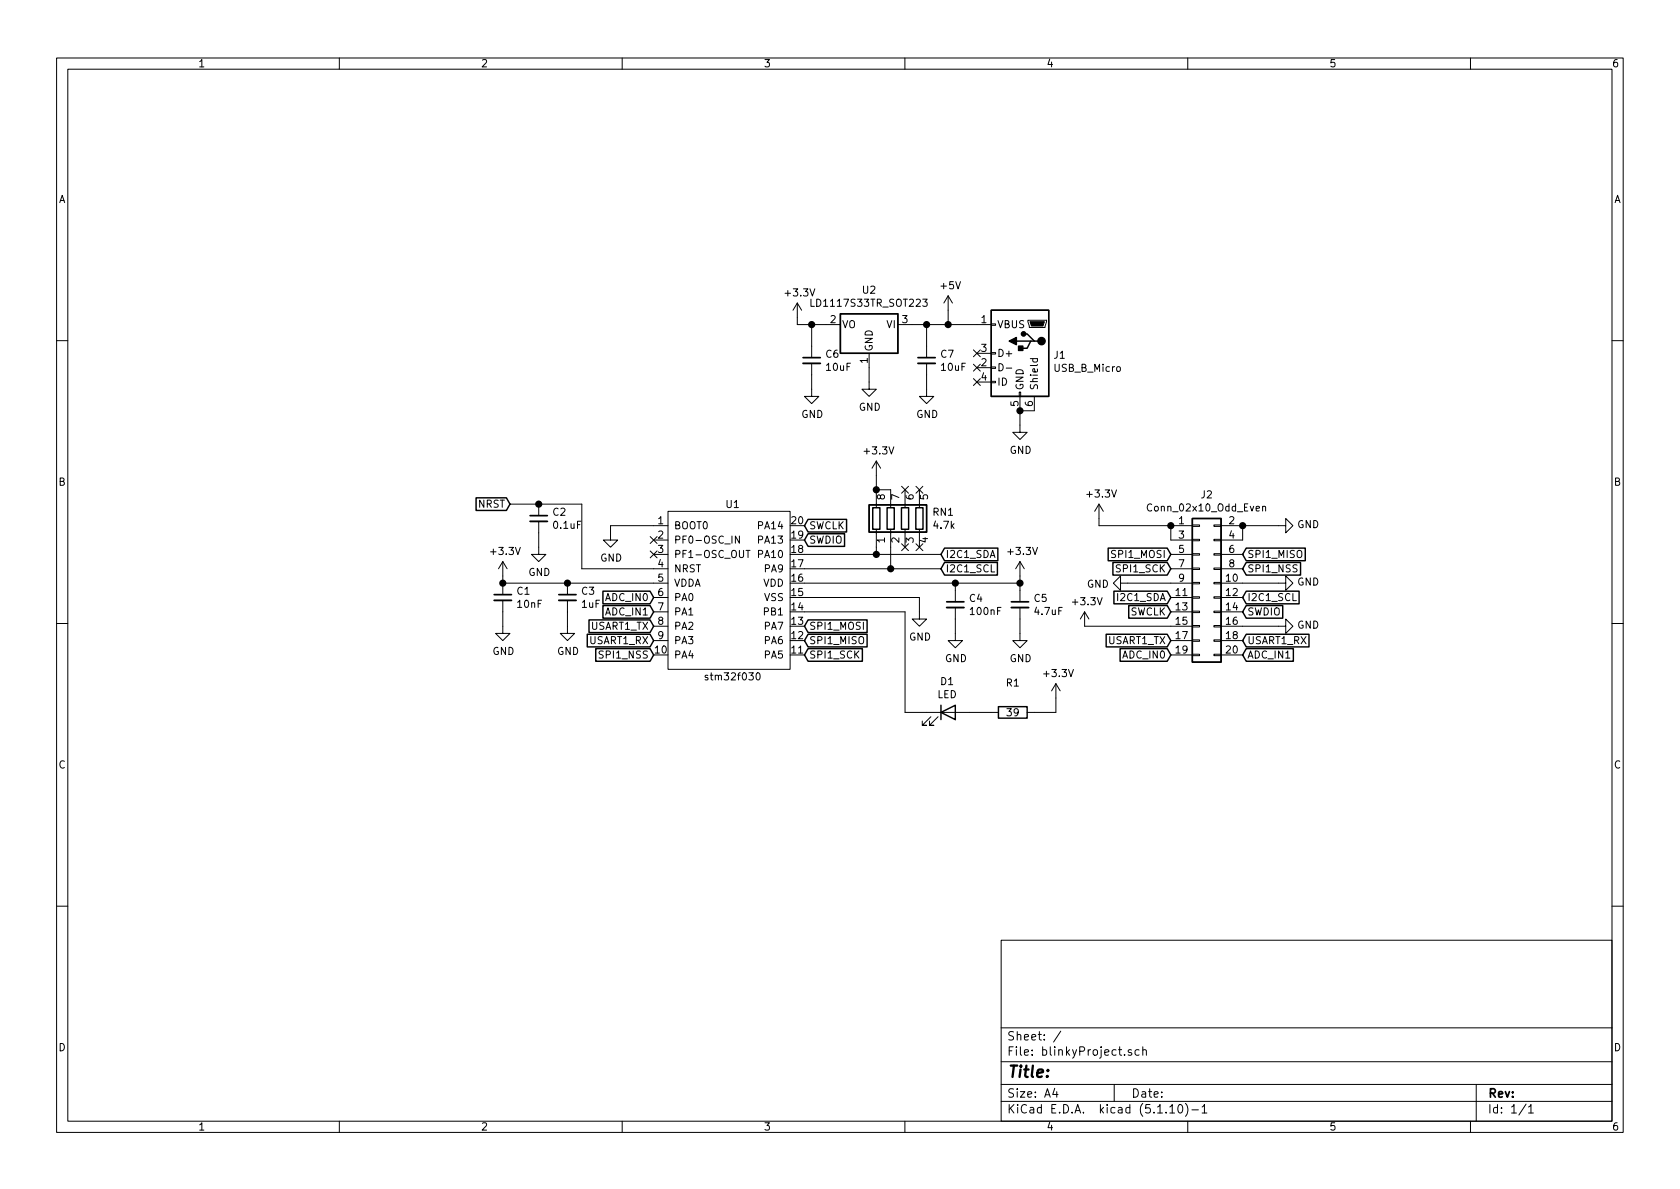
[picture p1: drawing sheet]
EESchema Schematic File Version 4
EELAYER 30 0
EELAYER END
$Descr A4 11693 8268
encoding utf-8
Sheet 1 1
Title ""
Date ""
Rev ""
Comp ""
Comment1 ""
Comment2 ""
Comment3 ""
Comment4 ""
$EndDescr
$Comp
L Device:C_Small C2
U 1 1
P 3750 3600
F 0 "C2" H 3842 3646 50  0000 L CNN
F 1 "0.1uF" H 3842 3555 50  0000 L CNN
F 2 "Capacitor_SMD:C_0805_2012Metric_Pad1.18x1.45mm_HandSolder" H 3750 3600 50  0001 C CNN
F 3 "~" H 3750 3600 50  0001 C CNN
	1    3750 3600
	1    0    0    -1  
$EndComp
$Comp
L Device:C_Small C3
U 1 1
P 3950 4150
F 0 "C3" H 4042 4196 50  0000 L CNN
F 1 "1uF" H 4042 4105 50  0000 L CNN
F 2 "Capacitor_SMD:C_0805_2012Metric_Pad1.18x1.45mm_HandSolder" H 3950 4150 50  0001 C CNN
F 3 "~" H 3950 4150 50  0001 C CNN
	1    3950 4150
	1    0    0    -1  
$EndComp
$Comp
L Device:C_Small C4
U 1 1
P 6650 4200
F 0 "C4" H 6742 4246 50  0000 L CNN
F 1 "100nF" H 6742 4155 50  0000 L CNN
F 2 "Capacitor_SMD:C_0805_2012Metric_Pad1.18x1.45mm_HandSolder" H 6650 4200 50  0001 C CNN
F 3 "~" H 6650 4200 50  0001 C CNN
	1    6650 4200
	1    0    0    -1  
$EndComp
$Comp
L Device:C_Small C1
U 1 1
P 3500 4150
F 0 "C1" H 3592 4196 50  0000 L CNN
F 1 "10nF" H 3592 4105 50  0000 L CNN
F 2 "Capacitor_SMD:C_0805_2012Metric_Pad1.18x1.45mm_HandSolder" H 3500 4150 50  0001 C CNN
F 3 "~" H 3500 4150 50  0001 C CNN
	1    3500 4150
	1    0    0    -1  
$EndComp
$Comp
L Device:C_Small C5
U 1 1
P 7100 4200
F 0 "C5" H 7192 4246 50  0000 L CNN
F 1 "4.7uF" H 7192 4155 50  0000 L CNN
F 2 "Capacitor_SMD:C_0805_2012Metric_Pad1.18x1.45mm_HandSolder" H 7100 4200 50  0001 C CNN
F 3 "~" H 7100 4200 50  0001 C CNN
	1    7100 4200
	1    0    0    -1  
$EndComp
$Comp
L Device:R R1
U 1 1
P 7050 4950
F 0 "R1" V 6843 4950 50  0000 C CNN
F 1 "39" V 7050 4950 50  0000 C CNN
F 2 "Resistor_SMD:R_0805_2012Metric_Pad1.20x1.40mm_HandSolder" V 6980 4950 50  0001 C CNN
F 3 "~" H 7050 4950 50  0001 C CNN
	1    7050 4950
	0    1    1    0   
$EndComp
$Comp
L Device:LED D1
U 1 1
P 6600 4950
F 0 "D1" H 6593 5167 50  0000 C CNN
F 1 "LED" H 6593 5076 50  0000 C CNN
F 2 "LED_SMD:LED_0805_2012Metric_Pad1.15x1.40mm_HandSolder" H 6600 4950 50  0001 C CNN
F 3 "~" H 6600 4950 50  0001 C CNN
	1    6600 4950
	1    0    0    -1  
$EndComp
$Comp
L Device:R_Pack04 RN1
U 1 1
P 6300 3600
F 0 "RN1" H 6488 3646 50  0000 L CNN
F 1 "4.7k" H 6488 3555 50  0000 L CNN
F 2 "Resistor_SMD:R_Array_Convex_4x0603" V 6575 3600 50  0001 C CNN
F 3 "~" H 6300 3600 50  0001 C CNN
	1    6300 3600
	1    0    0    -1  
$EndComp
$Comp
L Regulator_Linear:LD1117S33TR_SOT223 U2
U 1 1
P 6050 2250
F 0 "U2" H 6050 2492 50  0000 C CNN
F 1 "LD1117S33TR_SOT223" H 6050 2401 50  0000 C CNN
F 2 "Package_TO_SOT_SMD:SOT-223-3_TabPin2" H 6050 2450 50  0001 C CNN
F 3 "http://www.st.com/st-web-ui/static/active/en/resource/technical/document/datasheet/CD00000544.pdf" H 6150 2000 50  0001 C CNN
	1    6050 2250
	-1   0    0    -1  
$EndComp
$Comp
L Connector:USB_B_Micro J1
U 1 1
P 7100 2450
F 0 "J1" H 6870 2439 50  0000 R CNN
F 1 "USB_B_Micro" H 6870 2348 50  0000 R CNN
F 2 "Connector_USB:USB_Micro-B_Molex-105017-0001" H 7250 2400 50  0001 C CNN
F 3 "~" H 7250 2400 50  0001 C CNN
	1    7100 2450
	-1   0    0    -1  
$EndComp
$Comp
L Connector_Generic:Conn_02x10_Odd_Even J2
U 1 1
P 8350 4050
F 0 "J2" H 8400 4667 50  0000 C CNN
F 1 "Conn_02x10_Odd_Even" H 8400 4576 50  0000 C CNN
F 2 "Connector_PinHeader_2.54mm:PinHeader_2x10_P2.54mm_Vertical" H 8350 4050 50  0001 C CNN
F 3 "~" H 8350 4050 50  0001 C CNN
	1    8350 4050
	1    0    0    -1  
$EndComp
$Comp
L power:+3.3V #PWR01
U 1 1
P 3500 4000
F 0 "#PWR01" H 3500 3850 50  0001 C CNN
F 1 "+3.3V" H 3515 4173 50  0000 C CNN
F 2 "" H 3500 4000 50  0001 C CNN
F 3 "" H 3500 4000 50  0001 C CNN
	1    3500 4000
	1    0    0    -1  
$EndComp
$Comp
L power:GND #PWR03
U 1 1
P 3750 3800
F 0 "#PWR03" H 3750 3550 50  0001 C CNN
F 1 "GND" H 3755 3627 50  0000 C CNN
F 2 "" H 3750 3800 50  0001 C CNN
F 3 "" H 3750 3800 50  0001 C CNN
	1    3750 3800
	1    0    0    -1  
$EndComp
$Comp
L power:GND #PWR05
U 1 1
P 4250 3700
F 0 "#PWR05" H 4250 3450 50  0001 C CNN
F 1 "GND" H 4255 3527 50  0000 C CNN
F 2 "" H 4250 3700 50  0001 C CNN
F 3 "" H 4250 3700 50  0001 C CNN
	1    4250 3700
	1    0    0    -1  
$EndComp
Wire Wire Line
	4550 3650 4250 3650
Wire Wire Line
	4250 3650 4250 3700
Wire Wire Line
	4550 3950 4050 3950
Wire Wire Line
	3750 3500 3550 3500
Wire Wire Line
	3750 3800 3750 3700
Text GLabel 3550 3500 0    50   Input ~ 0
NRST
Text GLabel 4550 4150 0    50   Input ~ 0
ADC_IN0
Text GLabel 4550 4250 0    50   Input ~ 0
ADC_IN1
Text GLabel 4550 4350 0    50   Input ~ 0
USART1_TX
Text GLabel 4550 4450 0    50   Input ~ 0
USART1_RX
Text GLabel 4550 4550 0    50   Input ~ 0
SPI1_NSS
Text GLabel 5600 4550 2    50   Input ~ 0
SPI1_SCK
Text GLabel 5600 4450 2    50   Input ~ 0
SPI1_MISO
Text GLabel 5600 4350 2    50   Input ~ 0
SPI1_MOSI
Text GLabel 6550 3950 2    50   Input ~ 0
I2C1_SCL
Text GLabel 6550 3850 2    50   Input ~ 0
I2C1_SDA
Text GLabel 5600 3750 2    50   Input ~ 0
SWDIO
Text GLabel 5600 3650 2    50   Input ~ 0
SWCLK
Wire Wire Line
	4550 4050 3950 4050
Wire Wire Line
	3950 4050 3500 4050
Connection ~ 3950 4050
Wire Wire Line
	3500 4000 3500 4050
Connection ~ 3500 4050
$Comp
L power:GND #PWR02
U 1 1
P 3500 4350
F 0 "#PWR02" H 3500 4100 50  0001 C CNN
F 1 "GND" H 3505 4177 50  0000 C CNN
F 2 "" H 3500 4350 50  0001 C CNN
F 3 "" H 3500 4350 50  0001 C CNN
	1    3500 4350
	1    0    0    -1  
$EndComp
$Comp
L power:GND #PWR04
U 1 1
P 3950 4350
F 0 "#PWR04" H 3950 4100 50  0001 C CNN
F 1 "GND" H 3955 4177 50  0000 C CNN
F 2 "" H 3950 4350 50  0001 C CNN
F 3 "" H 3950 4350 50  0001 C CNN
	1    3950 4350
	1    0    0    -1  
$EndComp
Wire Wire Line
	3500 4250 3500 4350
Wire Wire Line
	3950 4250 3950 4350
Wire Wire Line
	4050 3500 4050 3950
Connection ~ 3750 3500
Wire Wire Line
	3750 3500 4050 3500
$Comp
L power:+3.3V #PWR014
U 1 1
P 7350 4850
F 0 "#PWR014" H 7350 4700 50  0001 C CNN
F 1 "+3.3V" H 7365 5023 50  0000 C CNN
F 2 "" H 7350 4850 50  0001 C CNN
F 3 "" H 7350 4850 50  0001 C CNN
	1    7350 4850
	1    0    0    -1  
$EndComp
Wire Wire Line
	7200 4950 7350 4950
Wire Wire Line
	7350 4950 7350 4850
Wire Wire Line
	6900 4950 6750 4950
Wire Wire Line
	5600 4250 6300 4250
Wire Wire Line
	6300 4250 6300 4950
Wire Wire Line
	6300 4950 6450 4950
$Comp
L power:GND #PWR09
U 1 1
P 6400 4250
F 0 "#PWR09" H 6400 4000 50  0001 C CNN
F 1 "GND" H 6405 4077 50  0000 C CNN
F 2 "" H 6400 4250 50  0001 C CNN
F 3 "" H 6400 4250 50  0001 C CNN
	1    6400 4250
	1    0    0    -1  
$EndComp
Wire Wire Line
	6400 4150 6400 4250
Wire Wire Line
	5600 4150 6400 4150
Wire Wire Line
	5600 4050 6650 4050
Wire Wire Line
	7100 4050 7100 4100
Wire Wire Line
	6650 4100 6650 4050
Connection ~ 6650 4050
Wire Wire Line
	6650 4050 7100 4050
$Comp
L power:+3.3V #PWR012
U 1 1
P 7100 4000
F 0 "#PWR012" H 7100 3850 50  0001 C CNN
F 1 "+3.3V" H 7115 4173 50  0000 C CNN
F 2 "" H 7100 4000 50  0001 C CNN
F 3 "" H 7100 4000 50  0001 C CNN
	1    7100 4000
	1    0    0    -1  
$EndComp
Wire Wire Line
	7100 4000 7100 4050
Connection ~ 7100 4050
$Comp
L power:GND #PWR010
U 1 1
P 6650 4400
F 0 "#PWR010" H 6650 4150 50  0001 C CNN
F 1 "GND" H 6655 4227 50  0000 C CNN
F 2 "" H 6650 4400 50  0001 C CNN
F 3 "" H 6650 4400 50  0001 C CNN
	1    6650 4400
	1    0    0    -1  
$EndComp
Wire Wire Line
	6650 4400 6650 4300
$Comp
L power:GND #PWR013
U 1 1
P 7100 4400
F 0 "#PWR013" H 7100 4150 50  0001 C CNN
F 1 "GND" H 7105 4227 50  0000 C CNN
F 2 "" H 7100 4400 50  0001 C CNN
F 3 "" H 7100 4400 50  0001 C CNN
	1    7100 4400
	1    0    0    -1  
$EndComp
Wire Wire Line
	7100 4400 7100 4300
$Comp
L power:+3.3V #PWR08
U 1 1
P 6100 3300
F 0 "#PWR08" H 6100 3150 50  0001 C CNN
F 1 "+3.3V" H 6115 3473 50  0000 C CNN
F 2 "" H 6100 3300 50  0001 C CNN
F 3 "" H 6100 3300 50  0001 C CNN
	1    6100 3300
	1    0    0    -1  
$EndComp
Wire Wire Line
	6200 3400 6100 3400
Connection ~ 6100 3400
Wire Wire Line
	6350 2250 6450 2250
$Comp
L power:+3.3V #PWR06
U 1 1
P 5550 2200
F 0 "#PWR06" H 5550 2050 50  0001 C CNN
F 1 "+3.3V" H 5565 2373 50  0000 C CNN
F 2 "" H 5550 2200 50  0001 C CNN
F 3 "" H 5550 2200 50  0001 C CNN
	1    5550 2200
	1    0    0    -1  
$EndComp
Wire Wire Line
	5750 2250 5650 2250
Wire Wire Line
	5550 2250 5550 2200
$Comp
L power:GND #PWR07
U 1 1
P 6050 2650
F 0 "#PWR07" H 6050 2400 50  0001 C CNN
F 1 "GND" H 6055 2477 50  0000 C CNN
F 2 "" H 6050 2650 50  0001 C CNN
F 3 "" H 6050 2650 50  0001 C CNN
	1    6050 2650
	1    0    0    -1  
$EndComp
Wire Wire Line
	6050 2650 6050 2550
$Comp
L power:GND #PWR011
U 1 1
P 7100 2950
F 0 "#PWR011" H 7100 2700 50  0001 C CNN
F 1 "GND" H 7105 2777 50  0000 C CNN
F 2 "" H 7100 2950 50  0001 C CNN
F 3 "" H 7100 2950 50  0001 C CNN
	1    7100 2950
	1    0    0    -1  
$EndComp
Wire Wire Line
	7100 2950 7100 2850
Wire Wire Line
	6100 3300 6100 3400
Wire Wire Line
	7100 2850 7200 2850
Connection ~ 7100 2850
$Comp
L power:+3.3V #PWR015
U 1 1
P 7650 3600
F 0 "#PWR015" H 7650 3450 50  0001 C CNN
F 1 "+3.3V" H 7665 3773 50  0000 C CNN
F 2 "" H 7650 3600 50  0001 C CNN
F 3 "" H 7650 3600 50  0001 C CNN
	1    7650 3600
	1    0    0    -1  
$EndComp
Wire Wire Line
	7650 3650 7650 3600
Wire Wire Line
	7650 3650 8150 3650
Text GLabel 8150 4550 0    50   Input ~ 0
ADC_IN0
Text GLabel 8650 4550 2    50   Input ~ 0
ADC_IN1
$Comp
L power:GND #PWR017
U 1 1
P 8900 3650
F 0 "#PWR017" H 8900 3400 50  0001 C CNN
F 1 "GND" V 8905 3522 50  0000 R CNN
F 2 "" H 8900 3650 50  0001 C CNN
F 3 "" H 8900 3650 50  0001 C CNN
	1    8900 3650
	0    -1   -1   0   
$EndComp
Text GLabel 8150 4250 0    50   Input ~ 0
SWCLK
Text GLabel 8650 4250 2    50   Input ~ 0
SWDIO
Text GLabel 8150 4150 0    50   Input ~ 0
I2C1_SDA
Text GLabel 8650 4150 2    50   Input ~ 0
I2C1_SCL
Text GLabel 8650 3950 2    50   Input ~ 0
SPI1_NSS
Text GLabel 8150 3950 0    50   Input ~ 0
SPI1_SCK
Text GLabel 8650 3850 2    50   Input ~ 0
SPI1_MISO
Text GLabel 8150 3850 0    50   Input ~ 0
SPI1_MOSI
Text GLabel 8150 4450 0    50   Input ~ 0
USART1_TX
Text GLabel 8650 4450 2    50   Input ~ 0
USART1_RX
NoConn ~ 4550 3750
NoConn ~ 4550 3850
NoConn ~ 6300 3800
NoConn ~ 6400 3800
NoConn ~ 6300 3400
NoConn ~ 6400 3400
NoConn ~ 6800 2450
NoConn ~ 6800 2550
NoConn ~ 6800 2650
$Comp
L MCU_ST_STM32F0-custom:stm32f030 U1
U 1 1
P 5100 4100
F 0 "U1" H 5100 4700 50  0000 C CNN
F 1 "stm32f030" H 5100 3500 50  0000 C CNN
F 2 "Package_SO:TSSOP-20_4.4x6.5mm_P0.65mm" H 5000 3150 50  0001 C CNN
F 3 "" H 5000 3150 50  0001 C CNN
	1    5100 4100
	1    0    0    -1  
$EndComp
$Comp
L Device:C_Small C7
U 1 1
P 6450 2500
F 0 "C7" H 6542 2546 50  0000 L CNN
F 1 "10uF" H 6542 2455 50  0000 L CNN
F 2 "Capacitor_SMD:C_0805_2012Metric_Pad1.18x1.45mm_HandSolder" H 6450 2500 50  0001 C CNN
F 3 "~" H 6450 2500 50  0001 C CNN
	1    6450 2500
	1    0    0    -1  
$EndComp
$Comp
L Device:C_Small C6
U 1 1
P 5650 2500
F 0 "C6" H 5742 2546 50  0000 L CNN
F 1 "10uF" H 5742 2455 50  0000 L CNN
F 2 "Capacitor_SMD:C_0805_2012Metric_Pad1.18x1.45mm_HandSolder" H 5650 2500 50  0001 C CNN
F 3 "~" H 5650 2500 50  0001 C CNN
	1    5650 2500
	1    0    0    -1  
$EndComp
$Comp
L power:+5V #PWR020
U 1 1
P 6600 2150
F 0 "#PWR020" H 6600 2000 50  0001 C CNN
F 1 "+5V" H 6615 2323 50  0000 C CNN
F 2 "" H 6600 2150 50  0001 C CNN
F 3 "" H 6600 2150 50  0001 C CNN
	1    6600 2150
	1    0    0    -1  
$EndComp
Wire Wire Line
	6600 2150 6600 2250
Connection ~ 6600 2250
Wire Wire Line
	6450 2400 6450 2250
Connection ~ 6450 2250
Wire Wire Line
	6450 2250 6600 2250
Wire Wire Line
	5650 2400 5650 2250
Connection ~ 5650 2250
Wire Wire Line
	5650 2250 5550 2250
$Comp
L power:GND #PWR018
U 1 1
P 5650 2700
F 0 "#PWR018" H 5650 2450 50  0001 C CNN
F 1 "GND" H 5655 2527 50  0000 C CNN
F 2 "" H 5650 2700 50  0001 C CNN
F 3 "" H 5650 2700 50  0001 C CNN
	1    5650 2700
	1    0    0    -1  
$EndComp
$Comp
L power:GND #PWR019
U 1 1
P 6450 2700
F 0 "#PWR019" H 6450 2450 50  0001 C CNN
F 1 "GND" H 6455 2527 50  0000 C CNN
F 2 "" H 6450 2700 50  0001 C CNN
F 3 "" H 6450 2700 50  0001 C CNN
	1    6450 2700
	1    0    0    -1  
$EndComp
Wire Wire Line
	6450 2700 6450 2600
Wire Wire Line
	5650 2700 5650 2600
Wire Wire Line
	6600 2250 6800 2250
Wire Wire Line
	8150 3750 8150 3650
Connection ~ 8150 3650
Wire Wire Line
	8650 3650 8900 3650
Wire Wire Line
	8650 3750 8650 3650
Connection ~ 8650 3650
$Comp
L power:GND #PWR0101
U 1 1
P 8900 4050
F 0 "#PWR0101" H 8900 3800 50  0001 C CNN
F 1 "GND" V 8905 3922 50  0000 R CNN
F 2 "" H 8900 4050 50  0001 C CNN
F 3 "" H 8900 4050 50  0001 C CNN
	1    8900 4050
	0    -1   -1   0   
$EndComp
$Comp
L power:GND #PWR0102
U 1 1
P 7850 4050
F 0 "#PWR0102" H 7850 3800 50  0001 C CNN
F 1 "GND" V 7855 3922 50  0000 R CNN
F 2 "" H 7850 4050 50  0001 C CNN
F 3 "" H 7850 4050 50  0001 C CNN
	1    7850 4050
	0    1    1    0   
$EndComp
Wire Wire Line
	7850 4050 8150 4050
Wire Wire Line
	8650 4050 8900 4050
$Comp
L power:+3.3V #PWR0103
U 1 1
P 7550 4350
F 0 "#PWR0103" H 7550 4200 50  0001 C CNN
F 1 "+3.3V" H 7565 4523 50  0000 C CNN
F 2 "" H 7550 4350 50  0001 C CNN
F 3 "" H 7550 4350 50  0001 C CNN
	1    7550 4350
	1    0    0    -1  
$EndComp
Wire Wire Line
	7550 4350 8150 4350
$Comp
L power:GND #PWR0104
U 1 1
P 8900 4350
F 0 "#PWR0104" H 8900 4100 50  0001 C CNN
F 1 "GND" V 8905 4222 50  0000 R CNN
F 2 "" H 8900 4350 50  0001 C CNN
F 3 "" H 8900 4350 50  0001 C CNN
	1    8900 4350
	0    -1   -1   0   
$EndComp
Wire Wire Line
	8650 4350 8900 4350
Wire Wire Line
	5600 3950 6200 3950
Wire Wire Line
	5600 3850 6100 3850
Wire Wire Line
	6100 3800 6100 3850
Connection ~ 6100 3850
Wire Wire Line
	6100 3850 6550 3850
Wire Wire Line
	6200 3800 6200 3950
Connection ~ 6200 3950
Wire Wire Line
	6200 3950 6550 3950
$EndSCHEMATC
